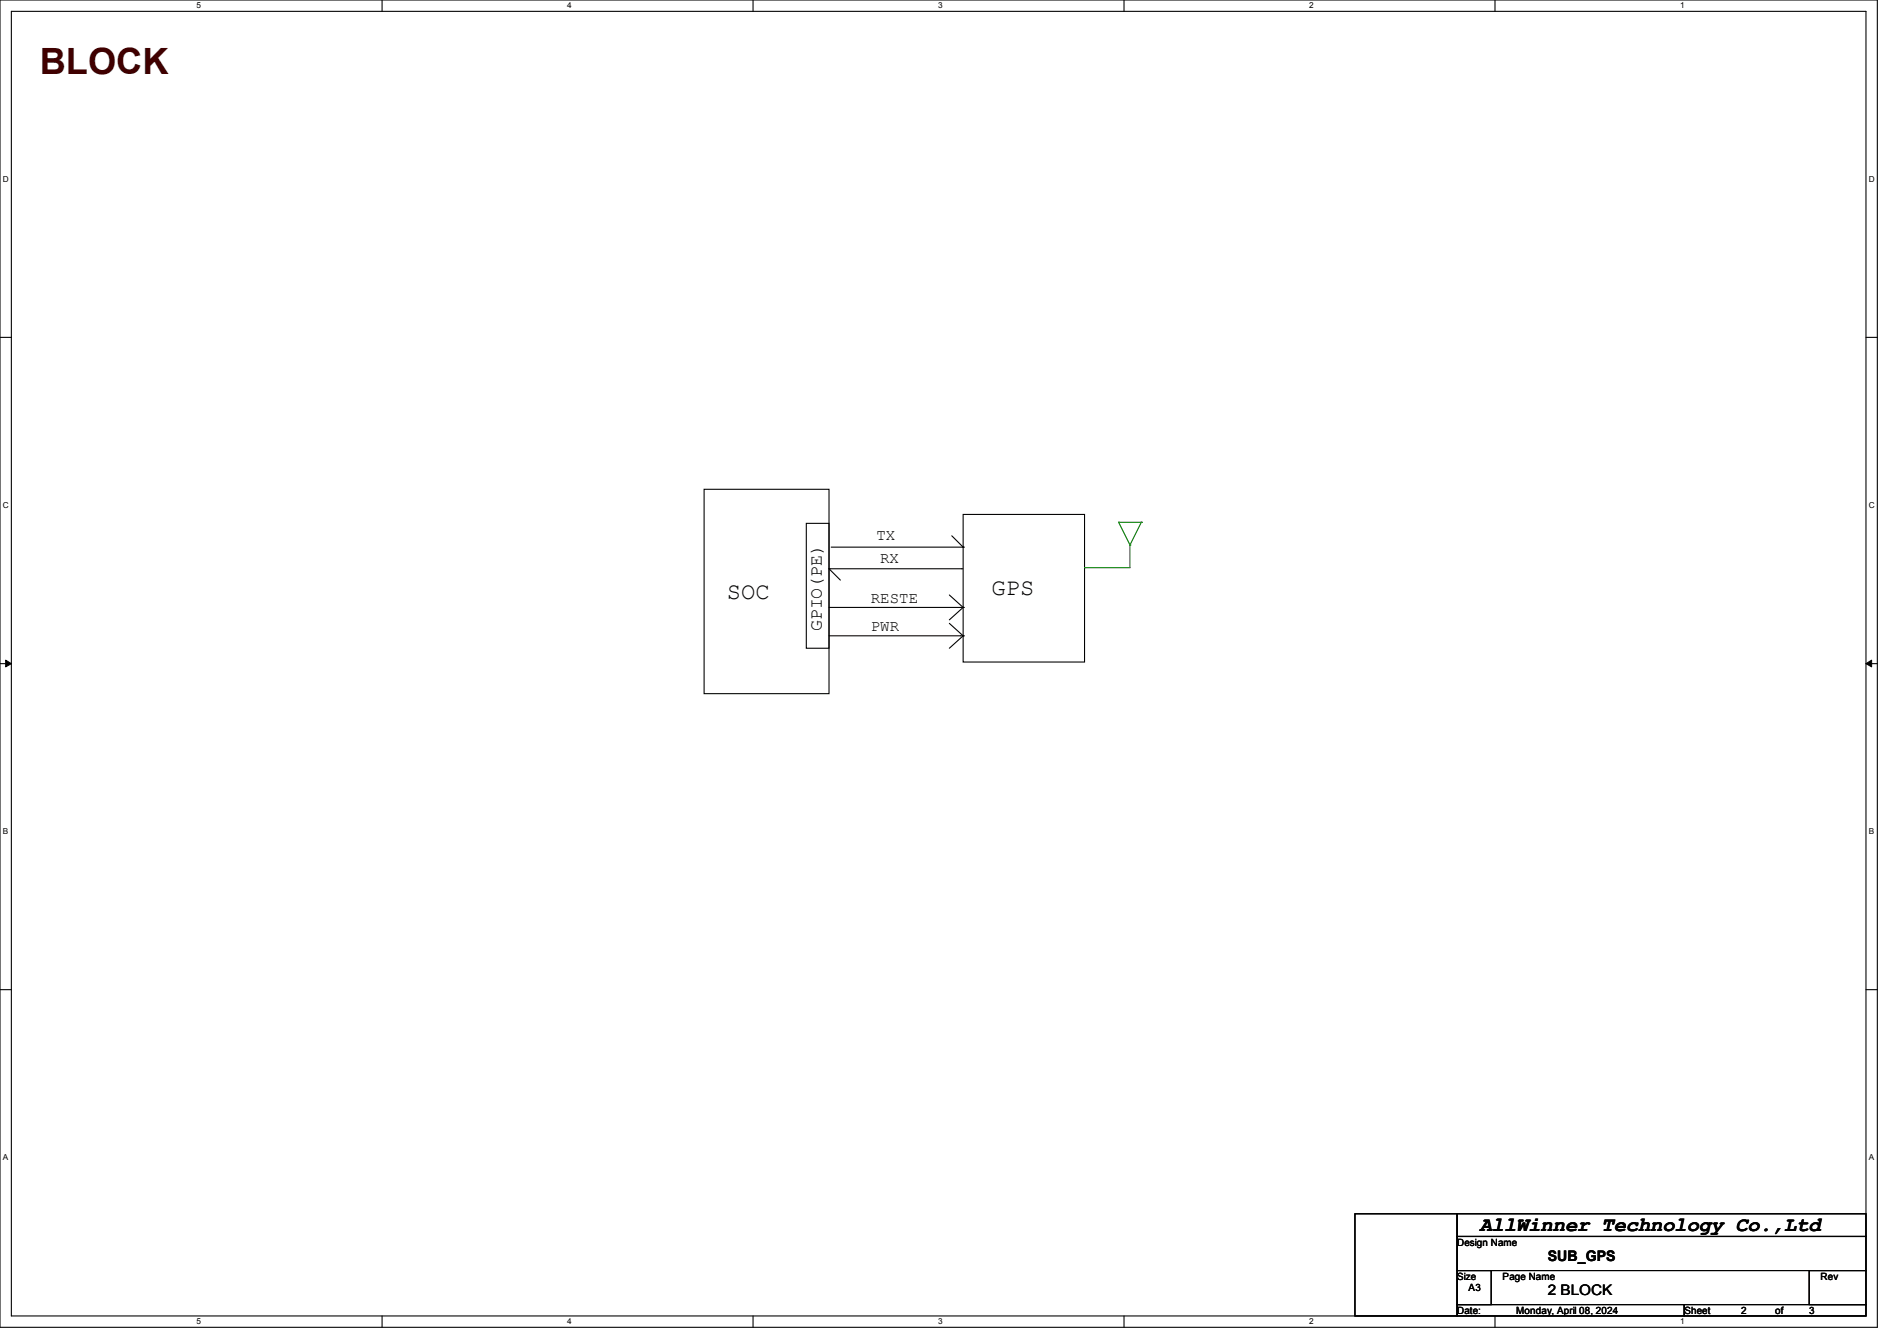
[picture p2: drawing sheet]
<svg xmlns="http://www.w3.org/2000/svg" width="297mm" height="210mm" viewBox="0 0 297 210" stroke-linecap="round" stroke-linejoin="round" font-family="sans-serif">
<path d="M0 0h293.9v207.9h-293.9zM1.8 1.8h290.3v204.3h-290.3z" fill="none" stroke="#000" stroke-width=".17"/>
<g fill="#fff">
<path d="M30.8 .2h.7v1.4h-.7z"/>
<path d="M30.8 206.2h.7v1.4h-.7z"/>
</g>
<path d="M59.8 0v1.8M59.8 206.1v1.8" fill="none" stroke="#000" stroke-width=".17"/>
<g fill="#fff">
<path d="M88.8 .2h.7v1.4h-.7z"/>
<path d="M88.8 206.2h.7v1.4h-.7z"/>
</g>
<path d="M117.9 0v1.8M117.9 206.1v1.8" fill="none" stroke="#000" stroke-width=".17"/>
<g fill="#fff">
<path d="M146.9 .2h.7v1.4h-.7z"/>
<path d="M146.9 206.2h.7v1.4h-.7z"/>
</g>
<path d="M176 0v1.8M176 206.1v1.8" fill="none" stroke="#000" stroke-width=".17"/>
<g fill="#fff">
<path d="M205 .2h.7v1.4h-.7z"/>
<path d="M205 206.2h.7v1.4h-.7z"/>
</g>
<path d="M234.1 0v1.8M234.1 206.1v1.8" fill="none" stroke="#000" stroke-width=".17"/>
<g fill="#fff">
<path d="M263.1 .2h.6v1.4h-.6z"/>
<path d="M263.1 206.2h.6v1.4h-.6z"/>
<path d="M.5 27.3h.9v1.4h-.9z"/>
<path d="M292.6 27.3h.9v1.4h-.9z"/>
<path d="M.5 78.4h.9v1.4h-.9z"/>
<path d="M292.6 78.4h.9v1.4h-.9z"/>
</g>
<path d="M0 52.8h1.8M292.1 52.8h1.8" fill="none" stroke="#000" stroke-width=".17"/>
<g fill="#fff">
<path d="M.5 129.5h.8v1.4h-.8z"/>
<path d="M292.6 129.5h.8v1.4h-.8z"/>
</g>
<path d="M0 103.9h1.8M292.1 103.9h1.8" fill="none" stroke="#000" stroke-width=".17"/>
<path d="M.9 103.4l.9 .5-.9 .5zM292.1 103.9l.9-.5v1z" fill="#000" stroke="#000" stroke-width=".16"/>
<g fill="#fff">
<path d="M.5 180.5h.8v1.4h-.8z"/>
<path d="M292.6 180.5h.8v1.4h-.8z"/>
</g>
<g fill="none" stroke="#000" stroke-width=".17">
<path d="M110.2 76.6h19.6v32h-19.6zM126.2 82h3.6v19.5h-3.6zM129.8 89.1h.1M129.8 95.1h20.6M129.8 89.1h20.8M129.8 89.1l1.8 1.7M129.8 99.6h20.6M130.1 85.7h20.7M148.6 93.2l2.2 1.9M148.6 97.6l2.2 2M149 83.9l1.8 1.8M150.4 95.1h.1"/>
<path d="M150.4 99.6h.1M150.6 89.1h.1M150.8 80.6h19v23.1h-19zM150.8 85.7h.1M150.8 95.1h.1M150.8 99.6h.1M150.8 95.1l-2.2 2M150.8 99.6l-2.2 1.9M0 155h1.8M292.1 155h1.8M212.1 190.1h16v16h-16zM228.1 190.1h64v3.5h-64z"/>
<path d="M228.1 193.6h64v5.4h-64zM228.1 199h5.4v5.3h-5.4zM283.3 199h8.8v5.3h-8.8zM228.1 204.3h35.6v1.8h-35.6zM263.7 204.3h28.4v1.8h-28.4z"/>
</g>
<path d="M169.8 88.9h.1M175.1 81.8h.1M175.1 81.8l1.8 3.5M175.1 81.8h3.6M176.9 85.3h.1M176.9 85.3v3.6h-7.1M178.7 81.8h.1M178.7 81.8l-1.8 3.5" fill="none" stroke="#008000" stroke-width=".17"/>
<text font-size="5.7" fill="#400000" x="6.2" y="11.5">BLOCK</text>
<g font-size="3.7">
<text x="113.8" y="93.9">SOC</text>
<text x="155.2" y="93.1">GPS</text>
</g>
<text font-size="3.2" x="231.7" y="192.7">AllWinner Technology Co.,Ltd</text>
<text font-size="2.8" x="128.6" y="98.8" transform="rotate(-90 128.6 98.8)">GPIO(PE)</text>
<g font-size="2.5">
<text x="137.2" y="84.6">TX</text>
<text x="137.8" y="88.2">RX</text>
<text x="136.4" y="94.4">RESTE</text>
<text x="136.4" y="98.8">PWR</text>
</g>
<g font-size="2.3">
<text x="242.3" y="197.5">SUB_GPS</text>
<text x="242.3" y="202.8">2 BLOCK</text>
</g>
<g font-size="1.6">
<text x="228.1" y="195.1">Design Name</text>
<text x="228.1" y="200.4">Size</text>
<text x="229.9" y="202.2">A3</text>
<text x="235.3" y="200.4">Page Name</text>
<text x="285" y="200.4">Rev</text>
<text x="228.1" y="205.7">Date:</text>
<text x="237.4" y="205.7">Monday, April 08, 2024</text>
<text x="263.7" y="205.7">Sheet</text>
<text x="272.6" y="205.7">2</text>
<text x="277.9" y="205.7">of</text>
<text x="283.3" y="205.7">3</text>
</g>
<g font-size="1.3">
<text x="30.8" y="1.3">5</text>
<text x="88.8" y="1.3">4</text>
<text x="146.9" y="1.3">3</text>
<text x="205" y="1.3">2</text>
<text x="263.1" y="1.3">1</text>
<text x=".5" y="28.4">D</text>
<text x="292.6" y="28.4">D</text>
<text x=".5" y="79.5">C</text>
<text x="292.6" y="79.5">C</text>
<text x=".5" y="130.6">B</text>
<text x="292.6" y="130.6">B</text>
<text x=".5" y="181.7">A</text>
<text x="292.6" y="181.7">A</text>
<text x="30.8" y="207.4">5</text>
<text x="88.8" y="207.4">4</text>
<text x="146.9" y="207.4">3</text>
<text x="205" y="207.4">2</text>
<text x="263.1" y="207.4">1</text>
</g>
</svg>
